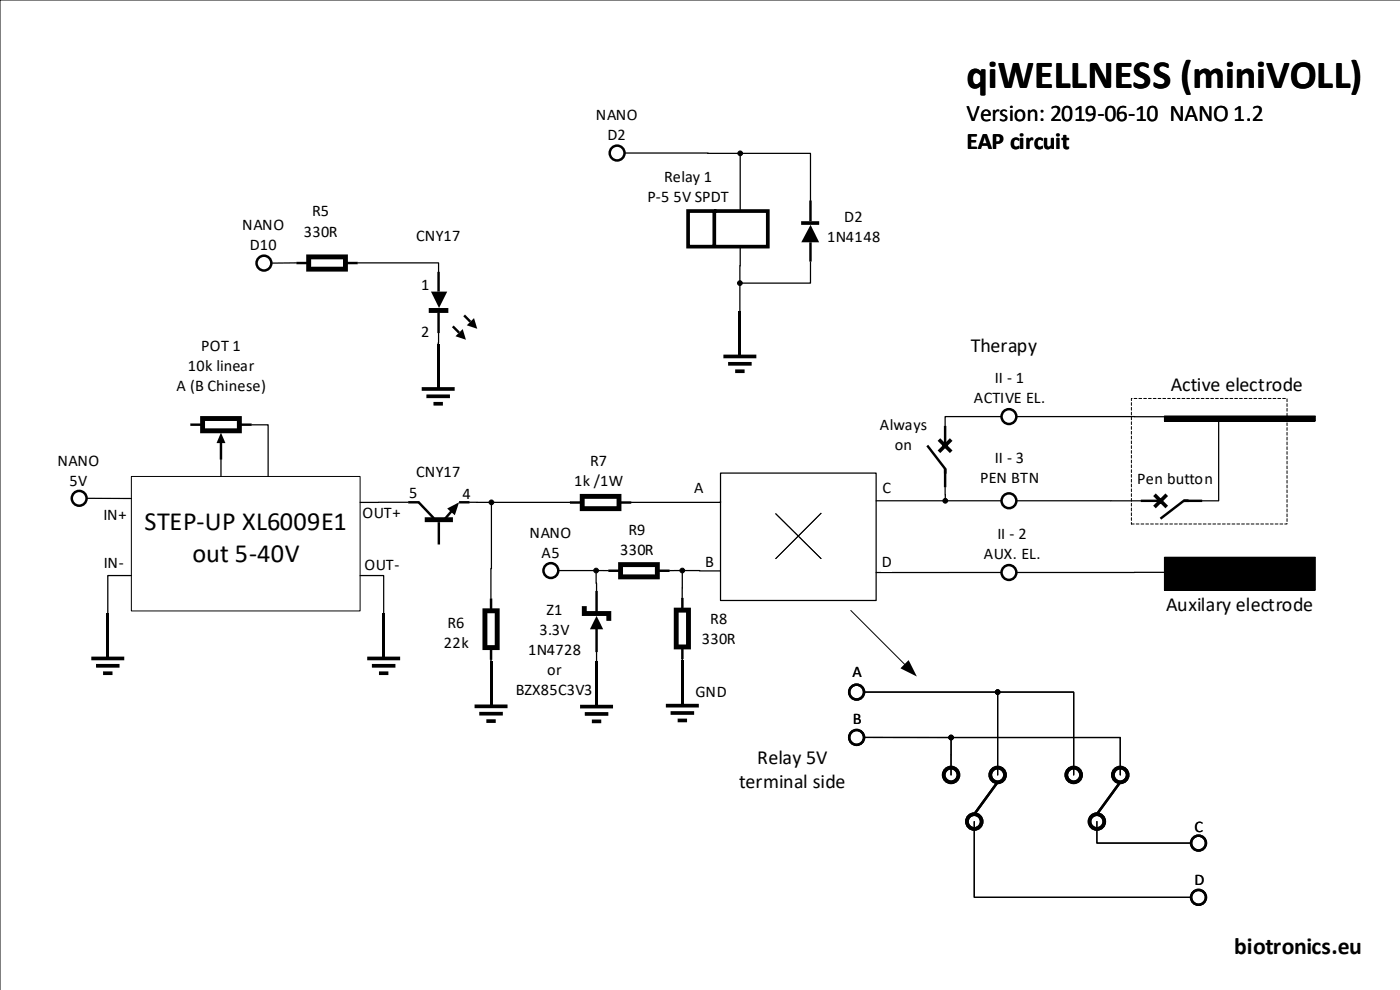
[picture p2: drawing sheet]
<svg xmlns="http://www.w3.org/2000/svg" width="297mm" height="210mm" viewBox="0 0 297 210" stroke-linecap="round" stroke-linejoin="round" font-family="sans-serif">
<path d="M296.9 0h-296.9v209.9M246.9 88.2h32v1.1h-32zM246.9 118.1h32v7h-32z" fill="none" stroke="#000" stroke-width=".21"/>
<g fill="#000">
<path d="M246.9 88.2h32v1.1h-32z" fill-rule="evenodd"/>
<path d="M246.9 118.1h32v7h-32z" fill-rule="evenodd"/>
</g>
<g fill="none" stroke="#000" stroke-width=".53">
<circle cx="213.9" cy="88.3" r="1.57"/>
<circle cx="213.9" cy="106.1" r="1.57"/>
<circle cx="213.9" cy="121.3" r="1.57"/>
</g>
<path d="M215.5 88.3h31.4M258.4 89.3v16.8h-3.5M215.5 106.1h26.4M246.9 121.3h-31.4" fill="none" stroke="#000" stroke-width=".26"/>
<path d="M244.8 104.9l2.6 2.6M247.4 104.9l-2.6 2.6" fill="none" stroke="#000" stroke-width=".78" stroke-linecap="butt"/>
<path d="M241.9 106.1h4.2M251 106.1h3.9M252 106.1h-1l-4.9 3.8" fill="none" stroke="#000" stroke-width=".52"/>
<path d="M239.9 84.5h33v26.6h-33z" fill="none" stroke="#000" stroke-width=".21" stroke-dasharray=".6 .4"/>
<path d="M152.8 100.3h33v27h-33z" fill-rule="evenodd" fill="#fff"/>
<path d="M152.8 100.3h33v27h-33zM200.9 106.1h11.4" fill="none" stroke="#000" stroke-width=".26"/>
<path d="M187 101.1h1.8v4.3h-1.8z" fill-rule="evenodd" fill="#fff"/>
<path d="M212.3 121.3h-26.5" fill="none" stroke="#000" stroke-width=".26"/>
<path d="M186.8 116.9h2.2v4.3h-2.2z" fill-rule="evenodd" fill="#fff"/>
<path d="M144.2 120.9h-2.2" fill="none" stroke="#000" stroke-width=".26"/>
<path d="M149.4 116.9h1.9v4.2h-1.9z" fill-rule="evenodd" fill="#fff"/>
<path d="M152.8 106.3v.2h-18.9" fill="none" stroke="#000" stroke-width=".26"/>
<path d="M147 101.3h2.1v4.2h-2.1z" fill-rule="evenodd" fill="#fff"/>
<g fill="none" stroke="#000" stroke-width=".21">
<path d="M164.5 108.9l9.6 9.5M174.1 108.8l-9.6 9.6M180.4 129.4l11.6 11.6"/>
<circle cx="104.2" cy="106.5" r=".5"/>
<circle cx="200.4" cy="106.1" r=".5"/>
<circle cx="126.4" cy="120.9" r=".5"/>
<circle cx="144.7" cy="120.9" r=".5"/>
</g>
<g fill="none" stroke="#000" stroke-width=".78" stroke-linecap="butt">
<path d="M89.4 82.4h7M90.4 84h5M91.9 85.6h2M199.1 93.2l2.6 2.6M201.7 93.2l-2.6 2.6M100.6 149.7h7M101.6 151.3h5M103.1 152.8h2M123 149.8h7M124 151.3h5M125.5 152.9h2M141.2 149.6h7"/>
<path d="M142.2 151.1h5M143.7 152.7h2"/>
</g>
<g fill="none" stroke="#000" stroke-width=".52">
<path d="M62.9 55.7h2.6M73.3 55.7h2.6M93 57.6v4.2M93 66.3v4.3M96 69.2l1.3 1.3M98.4 66.9l1.3 1.3M196.6 94.4l3.8 4.9v1.1M200.4 90.3v4.1M200.4 99.3v4M86.6 106.5h2.2l3.2 3.3M93.1 110.7v4.7M95.6 108.5l-1.1 1.3"/>
<path d="M97.3 106.5h2.3M120.9 106.5h2.6M131.3 106.5h2.6M104.1 126.8v2.6M104.1 137.3v2.6M126.5 125.2v4.6M126.5 133v5.2M129 121h2.6M139.4 121h2.6M144.7 126.7v2.6M144.7 137.1v2.6"/>
</g>
<g fill="none" stroke="#000" stroke-width=".26">
<path d="M62.9 55.7l-5.4 .1M75.9 55.7h17.1v1.9M93 70.6l-.1 2.3M212.3 88.3h-11.9v2M99.6 106.5h4.1M104.2 107l-.1 19.8M104.7 106.5h16.2M185.8 106.1h14.1M200.4 103.3v2.3M104.1 139.9v.3M118.4 120.9h7.5M126.4 121.4l.1 3.8"/>
<path d="M126.5 138.2v2M126.9 120.9h2.1M144.7 139.7v.3M144.7 121.4v5.3M145.2 120.9l7.6 .1"/>
</g>
<g fill="#000">
<path d="M190.9 141.6l1.8-1.7 1.7 3.5z"/>
<path d="M64.9 53.9h8.9v3.7h-8.9v-1.1h1.1v-1.5h6.7v1.5h-7.8z" fill-rule="evenodd"/>
<path d="M90.9 65.3h4.2v1h-4.2zM91.4 61.8l1.7 3.5 1.7-3.5z" fill-rule="evenodd"/>
<path d="M96.6 71.3l1.5-1.6 .7 2.3zM99 68.9l1.5-1.5 .7 2.3z" fill-rule="evenodd"/>
<path d="M92.7 72.9h.5v9.2h-.5z" fill-rule="evenodd"/>
<path d="M94.8 107.8l1.6 1.4 .9-2.7zM90.1 109.6h5.9v1.1h-5.9z" fill-rule="evenodd"/>
<path d="M122.9 104.7h8.9v3.6h-8.9v-1h1.1v-1.6h6.7v1.6h-7.8z" fill-rule="evenodd"/>
<path d="M102.3 128.9h3.6v8.9h-1v-1.1h-1.6v-6.7h1.6v7.8h-2.6z" fill-rule="evenodd"/>
<path d="M126.5 130.5l-1.4 2.9h2.8zM123.4 128.5h1v1h5.2v2.1h-1v-1.1h-5.2z" fill-rule="evenodd"/>
<path d="M131.1 119.1h8.8v3.7h-8.8v-1.1h1v-1.5h6.8v1.5h-7.8z" fill-rule="evenodd"/>
<path d="M142.9 128.8h3.6v8.8h-1v-1h-1.6v-6.8h1.6v7.8h-2.6z" fill-rule="evenodd"/>
<path d="M103.9 140.2h.5v9.2h-.5z" fill-rule="evenodd"/>
<path d="M126.2 140.2h.6v9.2h-.6z" fill-rule="evenodd"/>
<path d="M144.4 140h.6v9.2h-.6z" fill-rule="evenodd"/>
<circle cx="104.2" cy="106.5" r=".5"/>
<circle cx="200.4" cy="106.1" r=".5"/>
<circle cx="126.4" cy="120.9" r=".5"/>
<circle cx="144.7" cy="120.9" r=".5"/>
</g>
<g fill="none" stroke="#000" stroke-width=".53">
<circle cx="56" cy="55.8" r="1.57"/>
<circle cx="116.8" cy="120.9" r="1.57"/>
</g>
<path d="M27.9 101h48.5v28.5h-48.5z" fill-rule="evenodd" fill="#fff"/>
<g fill="none" stroke="#000" stroke-width=".21">
<path d="M27.9 101h48.5v28.5h-48.5z"/>
<circle cx="157" cy="32.5" r=".5"/>
<circle cx="156.9" cy="60" r=".5"/>
<circle cx="201.7" cy="156.3" r=".5"/>
<circle cx="211.5" cy="146.7" r=".5"/>
</g>
<g fill="none" stroke="#000" stroke-width=".78" stroke-linecap="butt">
<path d="M151.5 44.7h11.3v7.6h-16.9v-7.6h5.6v7.6M153.4 75.5h7M154.4 77.1h5M155.9 78.7h2M19.4 139.5h7M77.9 139.5h7M20.4 141.1h5M21.9 142.7h2M78.9 141.1h5M80.4 142.7h2"/>
<circle cx="201.7" cy="164.2" r="1.56"/>
<circle cx="206.6" cy="174.1" r="1.56"/>
<circle cx="211.5" cy="164.2" r="1.56"/>
<circle cx="227.7" cy="164.2" r="1.56"/>
<circle cx="232.6" cy="174.1" r="1.56"/>
<circle cx="237.5" cy="164.2" r="1.56"/>
</g>
<g fill="#000">
<path d="M46.9 91.7l.9 2.2h-1.9z"/>
<path d="M169.9 46.9h3.8v.8h-3.8zM171.9 47.6l-2 3.8h3.8z" fill-rule="evenodd"/>
<path d="M156.6 66h.5v9.2h-.5z" fill-rule="evenodd"/>
<path d="M42.4 88.2h8.9v1h-1.1v1.6h-6.7v-1.6h7.8v2.6h-8.9z" fill-rule="evenodd"/>
<path d="M22.6 130h.5v9.2h-.5z" fill-rule="evenodd"/>
<path d="M81.1 130h.5v9.2h-.5z" fill-rule="evenodd"/>
<circle cx="157" cy="32.5" r=".5"/>
<circle cx="156.9" cy="60" r=".5"/>
<circle cx="201.7" cy="156.3" r=".5"/>
<circle cx="211.5" cy="146.7" r=".5"/>
</g>
<g fill="none" stroke="#000" stroke-width=".26">
<path d="M132.4 32.4l24.1 .1M157 33v11.7M157.5 32.5h14.4v10M157 52.3l-.1 7.2M171.9 55.5v4.5h-14.5M156.9 60.5v5.5M46.9 97.4v3.6M53.4 90h3.5v11M18.4 105.6h9.5M86.6 106.5h-10.2M27.9 122h-5v8M76.4 122h5v8"/>
<path d="M183.2 146.7h27.8M183.2 156.3h18M201.7 156.8v7.4M202.2 156.3h35.3v7.9M211.5 147.2v17M212 146.7h15.7v17.5M206.6 174.1v16.1h45.9M232.6 174.1v4.6h19.9"/>
</g>
<g fill="none" stroke="#000" stroke-width=".53">
<circle cx="130.9" cy="32.4" r="1.57"/>
<circle cx="16.8" cy="105.6" r="1.57"/>
<circle cx="181.6" cy="146.7" r="1.57"/>
<circle cx="181.6" cy="156.3" r="1.57"/>
<circle cx="254.1" cy="178.7" r="1.57"/>
<circle cx="254.1" cy="190.2" r="1.57"/>
</g>
<path d="M171.9 42.5v4.4M171.9 51.4v4M40.4 90h2.6M46.9 93.6v3.8M50.8 90h2.6M211.5 165.8l-4.9 6.8M237.5 165.8l-4.9 6.8" fill="none" stroke="#000" stroke-width=".52"/>
<text font-size="8.5" x="205" y="18.7">qiWELLNESS (miniVOLL)</text>
<g font-size="5.6">
<text x="30.7" y="112.4">STEP-UP XL6009E1</text>
<text x="40.8" y="119.2">out 5-40V</text>
</g>
<g font-size="5">
<text x="205" y="25.6">Version: 2019-06-10 NANO 1.2</text>
<text x="205" y="31.5">EAP circuit</text>
<text x="261.7" y="202.3">biotronics.eu</text>
</g>
<g font-size="4.2">
<text x="205.8" y="74.5">Therapy</text>
<text x="248.3" y="82.8">Active electrode</text>
<text x="247.3" y="129.6">Auxilary electrode</text>
<text x="160.6" y="161.9">Relay 5V</text>
<text x="156.7" y="167">terminal side</text>
</g>
<g font-size="3.4">
<text x="126.3" y="25.5">NANO</text>
<text x="128.8" y="29.7">D2</text>
<text x="140.8" y="38.6">Relay 1</text>
<text x="66.2" y="45.9">R5</text>
<text x="137.3" y="42.8">P-5 5V SPDT</text>
<text x="179" y="47">D2</text>
<text x="51.4" y="48.8">NANO</text>
<text x="53" y="53.1">D10</text>
<text x="64.4" y="50.1">330R</text>
<text x="88.2" y="51.1">CNY17</text>
<text x="175.4" y="51.2">1N4148</text>
<text x="89.3" y="61.4">1</text>
<text x="89.3" y="71.4">2</text>
<text x="42.7" y="74.4">POT 1</text>
<text x="37.4" y="82.9">A (B Chinese)</text>
<text x="39.8" y="78.7">10k linear</text>
<text x="211" y="81.2">II - 1</text>
<text x="206.5" y="85.5">ACTIVE EL.</text>
<text x="186.6" y="91.1">Always</text>
<text x="189.7" y="95.4">on</text>
<text x="12.2" y="98.7">NANO</text>
<text x="88.2" y="101.2">CNY17</text>
<text x="125.1" y="98.8">R7</text>
<text x="211" y="98.2">II - 3</text>
<text x="14.7" y="103">5V</text>
<text x="86.8" y="105.6">5</text>
<text x="98.1" y="105.7">4</text>
<text x="121.7" y="103.1">1k /1W</text>
<text x="147.2" y="104.6">A</text>
<text x="187.1" y="104.5">C</text>
<text x="207.8" y="102.4">PEN BTN</text>
<text x="241.1" y="102.7">Pen button</text>
<text x="21.9" y="110.3">IN+</text>
<text x="76.9" y="109.9">OUT+</text>
<text x="133.3" y="113.3">R9</text>
<text x="112.3" y="114.1">NANO</text>
<text x="114.8" y="118.3">A5</text>
<text x="131.5" y="117.5">330R</text>
<text x="208.6" y="118.5">AUX. EL.</text>
<text x="211.5" y="114.3">II - 2</text>
<text x="22" y="120.3">IN-</text>
<text x="77.3" y="120.9">OUT-</text>
<text x="149.5" y="120.2">B</text>
<text x="187" y="120.3">D</text>
<text x="115.9" y="130.3">Z1</text>
<text x="94.1" y="137.3">22k</text>
<text x="94.9" y="133.1">R6</text>
<text x="114.4" y="134.5">3.3V</text>
<text x="148.8" y="136.6">330R</text>
<text x="150.6" y="132.3">R8</text>
<text x="112" y="138.7">1N4728</text>
<text x="116.1" y="143">or</text>
<text x="180.7" y="143.4">A</text>
<text x="109.4" y="147.2">BZX85C3V3</text>
<text x="147.5" y="147.8">GND</text>
<text x="180.8" y="153.4">B</text>
<text x="253.3" y="176.4">C</text>
<text x="253.3" y="187.5">D</text>
</g>
</svg>
